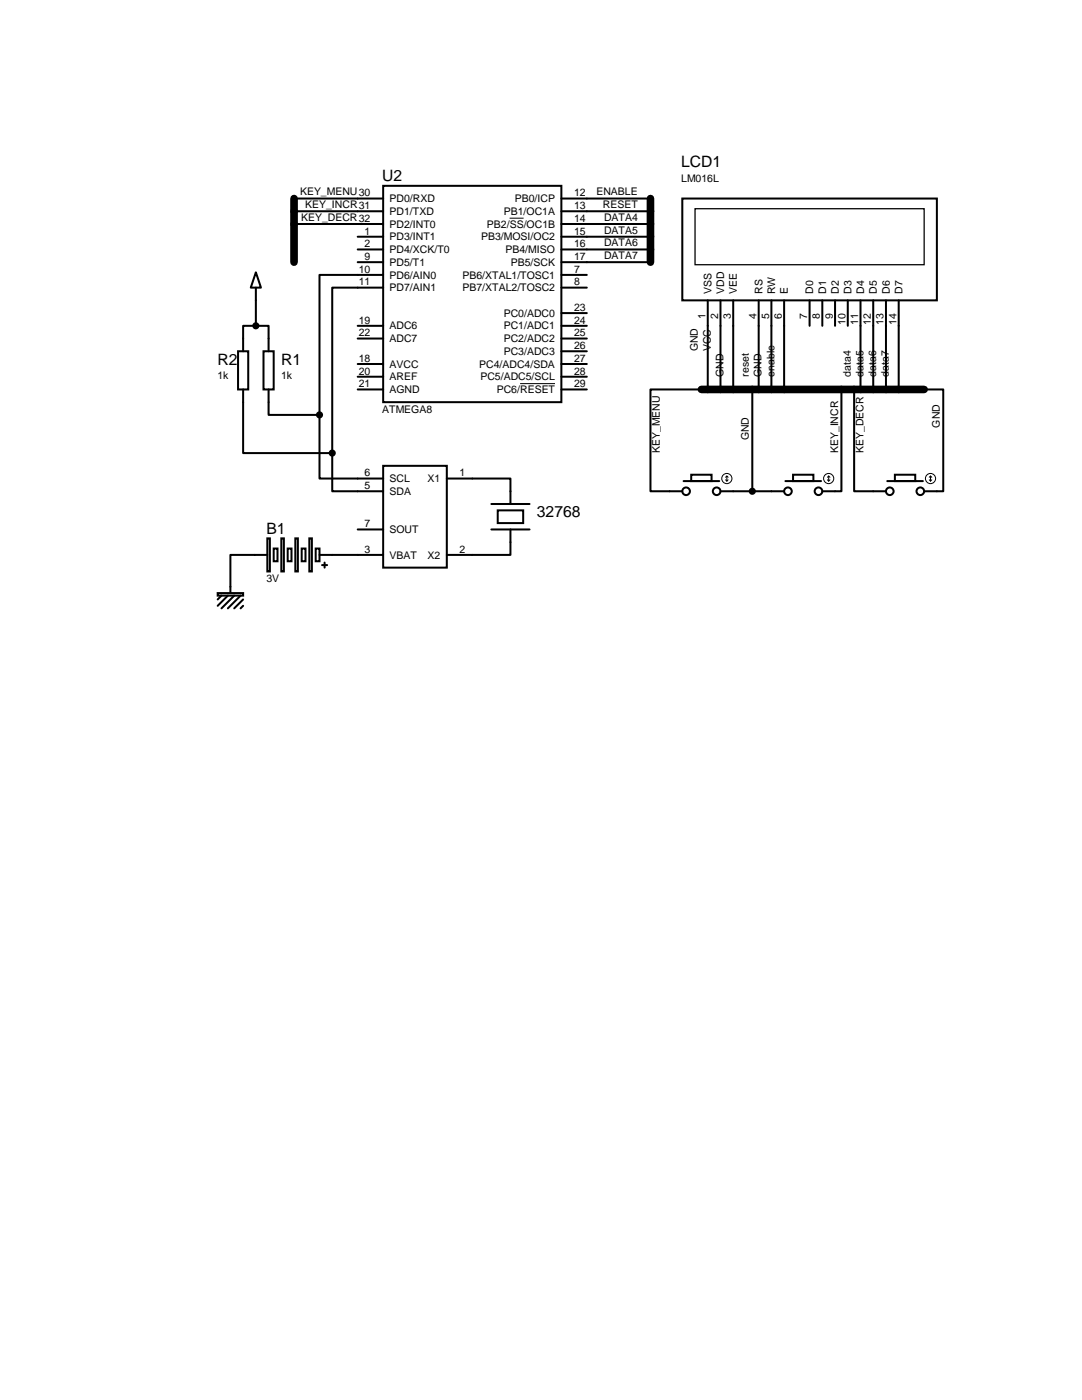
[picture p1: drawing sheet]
<svg xmlns="http://www.w3.org/2000/svg" width="216mm" height="279mm" viewBox="0 0 216 279" stroke-linecap="round" stroke-linejoin="round" font-family="sans-serif">
<path d="M58.7 39.6v12.7M129.8 39.6v12.7M140 77.7h44.4" fill="none" stroke="#000" stroke-width="1.5"/>
<g fill="none" stroke="#000" stroke-width=".4">
<path d="M58.7 39.6h17.8M76.5 37.1h35.5v43.2h-35.5zM112 39.6h17.8M136.1 39.6h50.8v20.3h-50.8zM51.1 54.4l1 3h-2.1zM51.1 57.4v7.6M58.7 42.2h17.8M58.7 44.7h17.8M71.4 47.2h5.1M71.4 49.8h5.1M71.4 52.3h5.1M76.5 54.9h-12.7v27.9"/>
<path d="M76.5 57.4h-10.2v33M112 42.2h17.8M112 44.7h17.8M112 47.2h17.8M112 49.8h17.8M112 52.3h17.8M112 54.9h5.1M112 57.4h5.1M141.2 59.9v17.8M143.8 59.9v17.8M146.3 59.9v17.8M151.4 59.9v17.8"/>
<path d="M153.9 59.9v17.8M156.5 59.9v17.8M161.5 59.9v5.1M164.1 59.9v5.1M166.6 59.9v5.1M169.2 59.9v5.1M171.7 59.9v17.8M174.2 59.9v17.8M176.8 59.9v17.8M179.3 59.9v17.8M47.5 70.1h2v7.6h-2zM48.5 77.7v12.7h17.8"/>
<path d="M51.1 65h2.5v5.1M51.1 65h-2.6v5.1M52.6 70.1h2v7.6h-2zM53.6 77.7v5.1h10.2M71.4 65h5.1M71.4 67.6h5.1M71.4 72.6h5.1M71.4 75.2h5.1M71.4 77.7h5.1M112 62.5h5.1M112 65h5.1M112 67.6h5.1"/>
<path d="M112 70.1h5.1M112 72.6h5.1M112 75.2h5.1M112 77.7h5.1M140 77.7h-10.2v20.3h6.3M150.1 77.7v20.3M167.9 77.7v20.3h-3.8M170.4 77.7v20.3h6.4M184.4 77.7h3.8v20.3h-3.8M63.8 82.8v12.7h12.7M66.3 90.4v7.6h10.2M76.5 93h12.7v20.3h-12.7z"/>
<path d="M89.2 95.5h12.7v5.1M136.4 96h7.1M137.9 94.7h4.1v1.3h-4.1zM143.8 98h12.7M156.7 96h7.1M158.2 94.7h4.1v1.3h-4.1zM177 96h7.1M178.6 94.7h4v1.3h-4zM43.4 118.4h5.1v.5h-5.1zM44.2 118.9l-.8 .7M45.5 118.9l-2.1 2M46.7 118.9l-2.5 2.5"/>
<path d="M48 118.9l-2.5 2.5M48.5 119.6l-1.8 1.8M53.3 107.4h.5v6.6h-.5zM53.3 110.7h-7.3v7.7M54.6 109.5h.8v2.5h-.8zM56.1 107.4h.5v6.6h-.5zM57.4 109.5h.8v2.5h-.8zM58.9 107.4h.5v6.6h-.5zM60.2 109.5h.8v2.5h-.8zM61.7 107.4h.5v6.6h-.5zM63 109.5h.8v2.5h-.8zM63.8 110.7h12.7"/>
<path d="M64.3 112.8h1M64.8 112.3v1M71.4 105.7h5.1M98 105.7h7.7M98 100.6h7.7M99.3 101.9h5.1v2.5h-5.1zM101.9 105.7v5h-12.7M48.5 120.9l-.5 .5"/>
<circle cx="136.9" cy="98" r=".76"/>
<circle cx="143" cy="98" r=".76"/>
<circle cx="157.2" cy="98" r=".76"/>
<circle cx="163.3" cy="98" r=".76"/>
<circle cx="177.5" cy="98" r=".76"/>
<circle cx="183.6" cy="98" r=".76"/>
</g>
<g fill="#000" stroke="#000" stroke-width=".4">
<circle cx="51.1" cy="65" r=".51"/>
<circle cx="63.8" cy="82.8" r=".51"/>
<circle cx="66.3" cy="90.4" r=".51"/>
<circle cx="150.1" cy="98" r=".51"/>
</g>
<path d="M138.7 41.7h45.7v11.1h-45.7z" fill="none" stroke="#000" stroke-width=".25"/>
<path d="M101.7 43.5h2.8M103.8 76.6h6.9" fill="none" stroke="#010101" stroke-width=".2"/>
<g fill="none" stroke="#000" stroke-width=".2">
<path d="M144.8 95.2l.2-.2 .3 .2M144.8 95.8l.2 .2M145 95v1M145.3 95.8l-.3 .2M165.1 95.2l.3-.2 .2 .2M165.1 95.8l.3 .2M165.4 95v1M165.6 95.8l-.2 .2M185.4 95.8l.3 .2M185.4 95.2l.3-.2 .2 .2M185.7 95v1M185.9 95.8l-.2 .2"/>
<circle cx="145" cy="95.5" r="1.02"/>
<circle cx="165.4" cy="95.5" r="1.02"/>
<circle cx="185.7" cy="95.5" r="1.02"/>
</g>
<g font-size="3.1">
<text x="135.9" y="33.4">LCD1</text>
<text x="76.3" y="36.2">U2</text>
<text x="43.4" y="72.7">R2</text>
<text x="56.1" y="72.7">R1</text>
<text x="53.1" y="106.6">B1</text>
<text x="107.1" y="103.2">32768</text>
</g>
<g font-size="2.1">
<text x="59.9" y="39">KEY_MENU30</text>
<text x="60.9" y="41.5">KEY_INCR31</text>
<text x="77.7" y="40.3">PD0/RXD</text>
<text x="102.7" y="40.3">PB0/ICP</text>
<text x="114.6" y="41.7">13</text>
<text x="114.6" y="39.2">12</text>
<text x="119" y="39">ENABLE</text>
<text x="120.3" y="41.5">RESET</text>
<text x="135.9" y="36.2">LM016L</text>
<text x="60.1" y="44.1">KEY_DECR32</text>
<text x="72.7" y="46.8">1</text>
<text x="77.7" y="42.9">PD1/TXD</text>
<text x="77.7" y="45.4">PD2/INT0</text>
<text x="77.7" y="48">PD3/INT1</text>
<text x="96" y="48">PB3/MOSI/OC2</text>
<text x="97.2" y="45.4">PB2/SS/OC1B</text>
<text x="100.5" y="42.9">PB1/OC1A</text>
<text x="114.6" y="44.3">14</text>
<text x="114.6" y="46.8">15</text>
<text x="120.5" y="44.1">DATA4</text>
<text x="120.5" y="46.6">DATA5</text>
<text x="72.7" y="49.3">2</text>
<text x="72.7" y="51.9">9</text>
<text x="77.7" y="50.5">PD4/XCK/T0</text>
<text x="77.7" y="53">PD5/T1</text>
<text x="100.9" y="50.5">PB4/MISO</text>
<text x="101.9" y="53">PB5/SCK</text>
<text x="114.6" y="51.9">17</text>
<text x="114.6" y="49.3">16</text>
<text x="120.5" y="49.1">DATA6</text>
<text x="120.5" y="51.7">DATA7</text>
<text x="71.6" y="54.4">10</text>
<text x="71.6" y="57">11</text>
<text x="77.7" y="55.6">PD6/AIN0</text>
<text x="77.7" y="58.1">PD7/AIN1</text>
<text x="92.3" y="55.6">PB6/XTAL1/TOSC1</text>
<text x="92.3" y="58.1">PB7/XTAL2/TOSC2</text>
<text x="114.6" y="54.4">7</text>
<text x="114.6" y="57">8</text>
<text x="142" y="58.7" transform="rotate(-90 142 58.7)">VSS</text>
<text x="144.5" y="58.7" transform="rotate(-90 144.5 58.7)">VDD</text>
<text x="147" y="58.7" transform="rotate(-90 147 58.7)">VEE</text>
<text x="152.1" y="58.7" transform="rotate(-90 152.1 58.7)">RS</text>
<text x="154.7" y="58.7" transform="rotate(-90 154.7 58.7)">RW</text>
<text x="157.2" y="58.7" transform="rotate(-90 157.2 58.7)">E</text>
<text x="162.3" y="58.7" transform="rotate(-90 162.3 58.7)">D0</text>
<text x="164.8" y="58.7" transform="rotate(-90 164.8 58.7)">D1</text>
<text x="167.4" y="58.7" transform="rotate(-90 167.4 58.7)">D2</text>
<text x="169.9" y="58.7" transform="rotate(-90 169.9 58.7)">D3</text>
<text x="172.4" y="58.7" transform="rotate(-90 172.4 58.7)">D4</text>
<text x="175" y="58.7" transform="rotate(-90 175 58.7)">D5</text>
<text x="177.5" y="58.7" transform="rotate(-90 177.5 58.7)">D6</text>
<text x="180.1" y="58.7" transform="rotate(-90 180.1 58.7)">D7</text>
<text x="71.6" y="64.6">19</text>
<text x="77.7" y="65.7">ADC6</text>
<text x="100.5" y="63.2">PC0/ADC0</text>
<text x="100.5" y="65.7">PC1/ADC1</text>
<text x="114.6" y="62">23</text>
<text x="114.6" y="64.6">24</text>
<text x="140.8" y="63.6" transform="rotate(-90 140.8 63.6)">1</text>
<text x="143.3" y="63.6" transform="rotate(-90 143.3 63.6)">2</text>
<text x="145.8" y="63.6" transform="rotate(-90 145.8 63.6)">3</text>
<text x="150.9" y="63.6" transform="rotate(-90 150.9 63.6)">4</text>
<text x="153.5" y="63.6" transform="rotate(-90 153.5 63.6)">5</text>
<text x="156" y="63.6" transform="rotate(-90 156 63.6)">6</text>
<text x="161.1" y="63.6" transform="rotate(-90 161.1 63.6)">7</text>
<text x="163.6" y="63.6" transform="rotate(-90 163.6 63.6)">8</text>
<text x="166.2" y="63.6" transform="rotate(-90 166.2 63.6)">9</text>
<text x="168.7" y="64.8" transform="rotate(-90 168.7 64.8)">10</text>
<text x="171.2" y="64.8" transform="rotate(-90 171.2 64.8)">11</text>
<text x="173.8" y="64.8" transform="rotate(-90 173.8 64.8)">12</text>
<text x="176.3" y="64.8" transform="rotate(-90 176.3 64.8)">13</text>
<text x="178.9" y="64.8" transform="rotate(-90 178.9 64.8)">14</text>
<text x="71.6" y="67.1">22</text>
<text x="77.7" y="68.3">ADC7</text>
<text x="100.5" y="68.3">PC2/ADC2</text>
<text x="100.5" y="70.8">PC3/ADC3</text>
<text x="114.6" y="67.1">25</text>
<text x="114.6" y="69.7">26</text>
<text x="139.3" y="70.1" transform="rotate(-90 139.3 70.1)">GND</text>
<text x="141.8" y="70.1" transform="rotate(-90 141.8 70.1)">VCC</text>
<text x="43.4" y="75.6">1k</text>
<text x="56.1" y="75.6">1k</text>
<text x="71.6" y="72.2">18</text>
<text x="71.6" y="74.7">20</text>
<text x="71.6" y="77.3">21</text>
<text x="77.7" y="73.4">AVCC</text>
<text x="77.7" y="75.9">AREF</text>
<text x="95.6" y="73.4">PC4/ADC4/SDA</text>
<text x="95.9" y="75.9">PC5/ADC5/SCL</text>
<text x="114.6" y="72.2">27</text>
<text x="114.6" y="77.3">29</text>
<text x="114.6" y="74.7">28</text>
<text x="144.4" y="75.2" transform="rotate(-90 144.4 75.2)">GND</text>
<text x="149.4" y="75.2" transform="rotate(-90 149.4 75.2)">reset</text>
<text x="152" y="75.2" transform="rotate(-90 152 75.2)">GND</text>
<text x="154.5" y="75.2" transform="rotate(-90 154.5 75.2)">enable</text>
<text x="169.8" y="75.2" transform="rotate(-90 169.8 75.2)">data4</text>
<text x="172.3" y="75.2" transform="rotate(-90 172.3 75.2)">data5</text>
<text x="174.8" y="75.2" transform="rotate(-90 174.8 75.2)">data6</text>
<text x="177.4" y="75.2" transform="rotate(-90 177.4 75.2)">data7</text>
<text x="76.3" y="82.4">ATMEGA8</text>
<text x="77.7" y="78.4">AGND</text>
<text x="99.1" y="78.4">PC6/RESET</text>
<text x="149.4" y="87.9" transform="rotate(-90 149.4 87.9)">GND</text>
<text x="187.5" y="85.3" transform="rotate(-90 187.5 85.3)">GND</text>
<text x="72.7" y="95.1">6</text>
<text x="91.7" y="95.1">1</text>
<text x="131.7" y="90.4" transform="rotate(-90 131.7 90.4)">KEY_MENU</text>
<text x="167.2" y="90.4" transform="rotate(-90 167.2 90.4)">KEY_INCR</text>
<text x="172.3" y="90.4" transform="rotate(-90 172.3 90.4)">KEY_DECR</text>
<text x="72.7" y="97.6">5</text>
<text x="77.7" y="96.2">SCL</text>
<text x="77.7" y="98.8">SDA</text>
<text x="85.3" y="96.2">X1</text>
<text x="72.7" y="105.2">7</text>
<text x="77.7" y="106.4">SOUT</text>
<text x="72.7" y="110.3">3</text>
<text x="77.7" y="111.5">VBAT</text>
<text x="85.3" y="111.5">X2</text>
<text x="91.7" y="110.3">2</text>
<text x="53.1" y="116.1">3V</text>
</g>
</svg>
